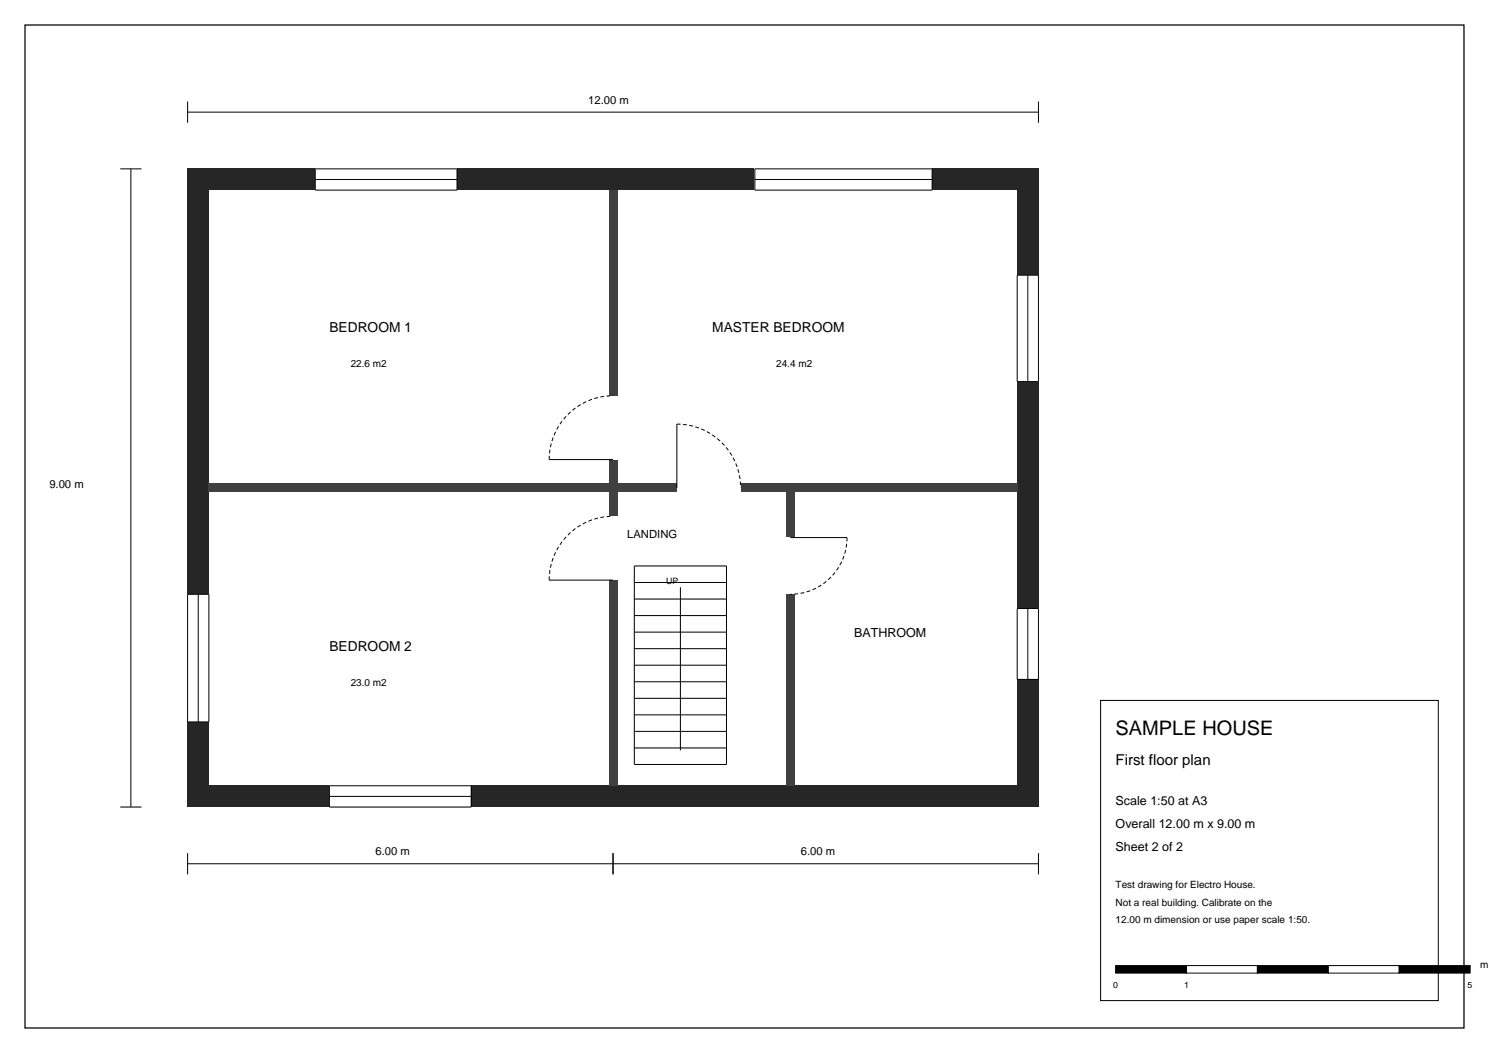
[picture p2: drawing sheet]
<svg xmlns="http://www.w3.org/2000/svg" width="420mm" height="297mm" viewBox="0 0 420 297" stroke-linecap="round" stroke-linejoin="round" font-family="sans-serif">
<g fill="#262626">
<path d="M52.9 47.6h240v6h-240z"/>
<path d="M52.9 221.6h240v6h-240z"/>
<path d="M52.9 47.6h6v180h-6z"/>
<path d="M286.9 47.6h6v180h-6z"/>
</g>
<g fill="#404040">
<path d="M171.7 53.6h2.4v168h-2.4z"/>
<path d="M58.9 136.4h114v2.4h-114z"/>
<path d="M172.9 136.4h114v2.4h-114z"/>
<path d="M221.7 137.6h2.4v84h-2.4z"/>
</g>
<path d="M88.9 47.6h40v6h-40z" fill="#fff"/>
<path d="M88.9 47.6h40v6h-40zM88.9 50.6h40" fill="none" stroke="#000" stroke-width=".28"/>
<path d="M212.9 47.6h50v6h-50z" fill="#fff"/>
<path d="M212.9 47.6h50v6h-50zM212.9 50.6h50" fill="none" stroke="#000" stroke-width=".28"/>
<path d="M52.9 167.6h6v36h-6z" fill="#fff"/>
<path d="M52.9 167.6h6v36h-6zM55.9 167.6v36" fill="none" stroke="#000" stroke-width=".28"/>
<path d="M286.9 77.6h6v30h-6z" fill="#fff"/>
<path d="M286.9 77.6h6v30h-6zM289.9 77.6v30" fill="none" stroke="#000" stroke-width=".28"/>
<path d="M286.9 171.6h6v20h-6z" fill="#fff"/>
<path d="M286.9 171.6h6v20h-6zM289.9 171.6v20" fill="none" stroke="#000" stroke-width=".28"/>
<path d="M92.9 221.6h40v6h-40z" fill="#fff"/>
<path d="M92.9 221.6h40v6h-40zM92.9 224.6h40" fill="none" stroke="#000" stroke-width=".28"/>
<path d="M171.5 111.6h2.8v18h-2.8z" fill="#fff"/>
<path d="M154.9 129.6h18" fill="none" stroke="#000" stroke-width=".28"/>
<path d="M154.9 129.6a18 18 0 0 1 18-18" fill="none" stroke="#000" stroke-width=".28" stroke-dasharray="1.1 .7" stroke-linecap="butt"/>
<path d="M171.5 145.6h2.8v18h-2.8z" fill="#fff"/>
<path d="M154.9 163.6h18" fill="none" stroke="#000" stroke-width=".28"/>
<path d="M154.9 163.6a18 18 0 0 1 18-18" fill="none" stroke="#000" stroke-width=".28" stroke-dasharray="1.1 .7" stroke-linecap="butt"/>
<path d="M190.9 136.2h18v2.8h-18z" fill="#fff"/>
<path d="M190.9 119.6v18" fill="none" stroke="#000" stroke-width=".28"/>
<path d="M190.9 119.6a18 18 0 0 1 18 18" fill="none" stroke="#000" stroke-width=".28" stroke-dasharray="1.1 .7" stroke-linecap="butt"/>
<path d="M221.5 151.6h2.8v16h-2.8z" fill="#fff"/>
<g fill="none" stroke="#000" stroke-width=".28">
<path d="M52.9 31.6h240M52.9 28.6v6M292.9 28.6v6M33.9 47.6h6M36.9 47.6v180M178.9 159.6h26v56h-26zM222.9 151.6h16M178.9 164.3h26M178.9 169h26M178.9 173.6h26M178.9 178.3h26M191.9 165.6v46"/>
<path d="M178.9 183h26M178.9 187.6h26M178.9 192.3h26M178.9 197h26M310.4 197.6h95.3v84.6h-95.3zM178.9 201.6h26M178.9 206.3h26M178.9 211h26M33.9 227.6h6M52.9 240.6v6M52.9 243.6h240M172.9 240.6v6"/>
<path d="M292.9 240.6v6"/>
</g>
<path d="M238.9 151.6a16 16 0 0 1-16 16" fill="none" stroke="#000" stroke-width=".28" stroke-dasharray="1.1 .7" stroke-linecap="butt"/>
<path d="M7.1 7.1h405.8v282.8h-405.8z" fill="none" stroke="#000" stroke-width=".35"/>
<path d="M314.7 272.3h20v2.2h-20z" fill="#000" stroke="#000" stroke-width=".28"/>
<path d="M334.7 272.3h20v2.2h-20z" fill="#fff" stroke="#000" stroke-width=".28"/>
<path d="M354.7 272.3h20v2.2h-20z" fill="#000" stroke="#000" stroke-width=".28"/>
<path d="M374.7 272.3h20v2.2h-20z" fill="#fff" stroke="#000" stroke-width=".28"/>
<path d="M394.7 272.3h20v2.2h-20z" fill="#000" stroke="#000" stroke-width=".28"/>
<text font-size="5.6" x="314.7" y="207.4">SAMPLE HOUSE</text>
<text font-size="4.2" x="314.7" y="215.9">First floor plan</text>
<g font-size="3.9">
<text x="92.9" y="93.6">BEDROOM 1</text>
<text x="200.9" y="93.6">MASTER BEDROOM</text>
<text x="92.9" y="183.6">BEDROOM 2</text>
</g>
<g font-size="3.5">
<text x="240.9" y="179.6">BATHROOM</text>
<text x="314.7" y="227.2">Scale 1:50 at A3</text>
<text x="314.7" y="233.5">Overall 12.00 m x 9.00 m</text>
<text x="314.7" y="239.9">Sheet 2 of 2</text>
</g>
<g font-size="3.2">
<text x="165.9" y="29.2">12.00 m</text>
<text x="13.9" y="137.6">9.00 m</text>
<text x="176.9" y="151.6">LANDING</text>
<text x="105.9" y="241.2">6.00 m</text>
<text x="225.9" y="241.2">6.00 m</text>
</g>
<g font-size="2.8">
<text x="98.9" y="103.6">22.6 m2</text>
<text x="218.9" y="103.6">24.4 m2</text>
<text x="98.9" y="193.6">23.0 m2</text>
<text x="314.7" y="250.5">Test drawing for Electro House.</text>
<text x="314.7" y="255.4">Not a real building. Calibrate on the</text>
<text x="314.7" y="260.4">12.00 m dimension or use paper scale 1:50.</text>
<text x="417.5" y="273.1">m</text>
</g>
<g font-size="2.5">
<text x="187.9" y="164.6">UP</text>
<text x="314" y="278.7">0</text>
<text x="334" y="278.7">1</text>
<text x="414" y="278.7">5</text>
</g>
</svg>
